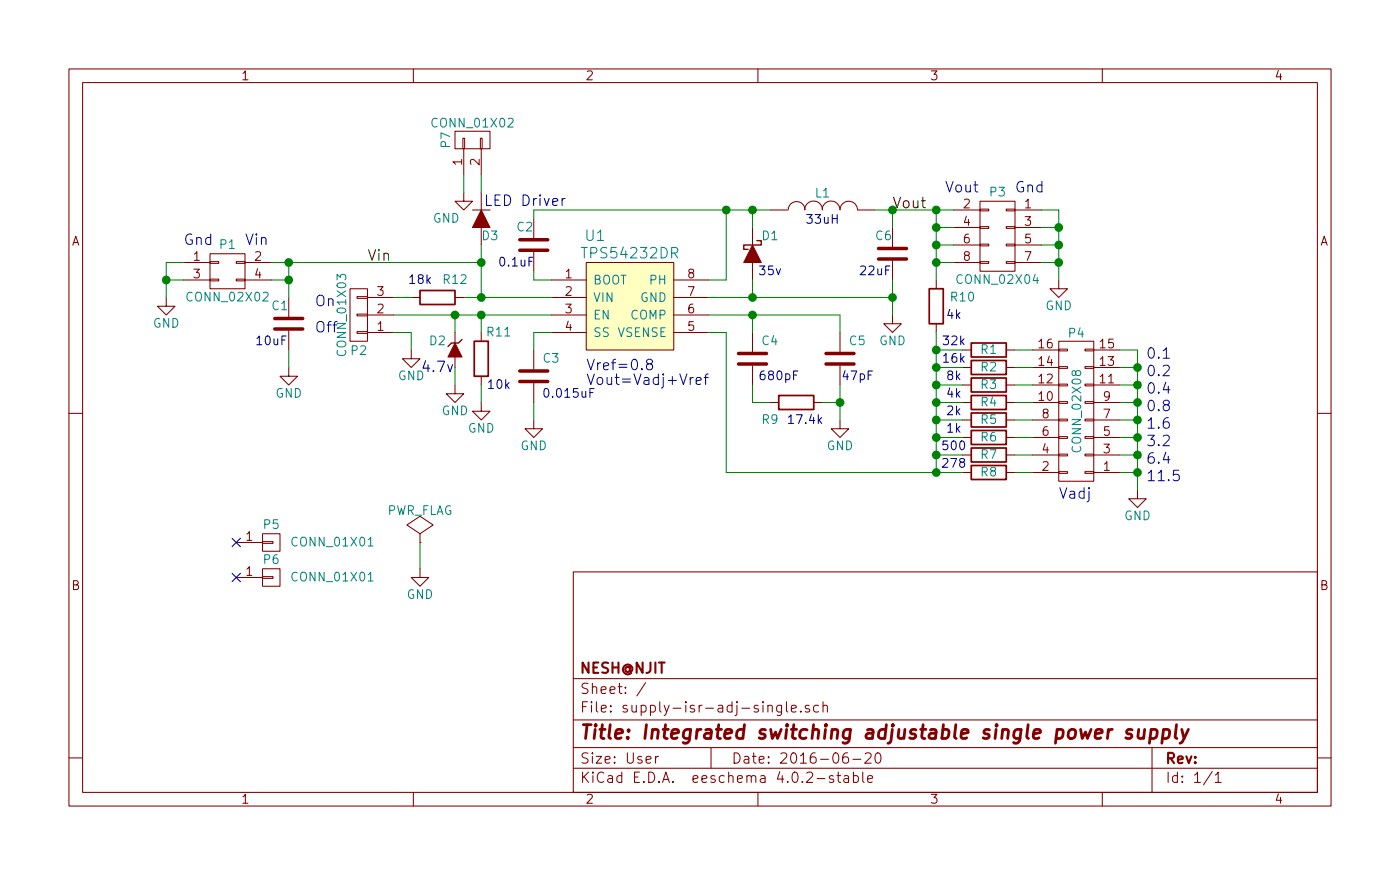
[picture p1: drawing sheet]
EESchema Schematic File Version 2
LIBS:power
LIBS:device
LIBS:transistors
LIBS:conn
LIBS:linear
LIBS:regul
LIBS:74xx
LIBS:cmos4000
LIBS:adc-dac
LIBS:memory
LIBS:xilinx
LIBS:microcontrollers
LIBS:dsp
LIBS:microchip
LIBS:analog_switches
LIBS:motorola
LIBS:texas
LIBS:intel
LIBS:audio
LIBS:interface
LIBS:digital-audio
LIBS:philips
LIBS:display
LIBS:cypress
LIBS:siliconi
LIBS:opto
LIBS:atmel
LIBS:contrib
LIBS:valves
LIBS:custom
LIBS:supply-isr-adj-single-cache
EELAYER 25 0
EELAYER END
$Descr User 8000 5000
encoding utf-8
Sheet 1 1
Title "Integrated switching adjustable single power supply"
Date "2016-06-20"
Rev ""
Comp "NESH@NJIT"
Comment1 ""
Comment2 ""
Comment3 ""
Comment4 ""
$EndDescr
$Comp
L TPS54232 U1
U 1 1
P 3150 1500
F 0 "U1" H 3400 1650 60  0000 C CNN
F 1 "TPS54232DR" H 3600 1550 60  0000 C CNN
F 2 "SMD_Packages:SOIC-8-N" H 3150 1500 60  0001 C CNN
F 3 "" H 3150 1500 60  0000 C CNN
	1    3150 1500
	1    0    0    -1  
$EndComp
$Comp
L D_Schottky D1
U 1 1
P 4300 1450
F 0 "D1" V 4200 1550 50  0000 C CNN
F 1 "DB2W40200L" H 4300 1350 50  0001 C CNN
F 2 "Diodes_SMD:SOD-123" H 4300 1450 50  0001 C CNN
F 3 "" H 4300 1450 50  0000 C CNN
F 4 "35v" V 4400 1550 50  0000 C CNN "D"
	1    4300 1450
	0    1    1    0   
$EndComp
$Comp
L INDUCTOR L1
U 1 1
P 4700 1200
F 0 "L1" V 4800 1200 50  0000 C CNN
F 1 "SRP1038A-330M" V 4800 1200 50  0001 C CNN
F 2 "custom:SRP1038A" H 4700 1200 50  0001 C CNN
F 3 "" H 4700 1200 50  0000 C CNN
F 4 "33uH" V 4650 1200 50  0000 C CNN "L"
	1    4700 1200
	0    -1   -1   0   
$EndComp
$Comp
L C C6
U 1 1
P 5100 1450
F 0 "C6" H 5000 1550 50  0000 L CNN
F 1 "GRM31CR61E226KE15L" H 5125 1350 50  0001 L CNN
F 2 "Capacitors_SMD:C_1206" H 5138 1300 50  0001 C CNN
F 3 "" H 5100 1450 50  0000 C CNN
F 4 "22uF" H 5000 1350 50  0000 C CNN "C"
	1    5100 1450
	1    0    0    -1  
$EndComp
$Comp
L R R10
U 1 1
P 5350 1750
F 0 "R10" H 5500 1800 50  0000 C CNN
F 1 "RC0603FR-074K02L" V 5350 1750 50  0001 C CNN
F 2 "Resistors_SMD:R_0603" V 5280 1750 50  0001 C CNN
F 3 "" H 5350 1750 50  0000 C CNN
F 4 "4k" H 5450 1700 50  0000 C CNN "R"
	1    5350 1750
	1    0    0    -1  
$EndComp
$Comp
L GND #PWR01
U 1 1
P 5100 1800
F 0 "#PWR01" H 5100 1550 50  0001 C CNN
F 1 "GND" H 5100 1650 50  0000 C CNN
F 2 "" H 5100 1800 50  0000 C CNN
F 3 "" H 5100 1800 50  0000 C CNN
	1    5100 1800
	1    0    0    -1  
$EndComp
$Comp
L C C4
U 1 1
P 4300 2050
F 0 "C4" H 4350 2150 50  0000 L CNN
F 1 "CL05B681KB5NNNC" H 4325 1950 50  0001 L CNN
F 2 "Capacitors_SMD:C_0402" H 4338 1900 50  0001 C CNN
F 3 "" H 4300 2050 50  0000 C CNN
F 4 "680pF" H 4450 1950 50  0000 C CNN "C"
	1    4300 2050
	1    0    0    -1  
$EndComp
$Comp
L C C5
U 1 1
P 4800 2050
F 0 "C5" H 4850 2150 50  0000 L CNN
F 1 "C0805C470KCRACTU" H 4825 1950 50  0001 L CNN
F 2 "Capacitors_SMD:C_0805" H 4838 1900 50  0001 C CNN
F 3 "" H 4800 2050 50  0000 C CNN
F 4 "47pF" H 4900 1950 50  0000 C CNN "C"
	1    4800 2050
	1    0    0    -1  
$EndComp
$Comp
L R R9
U 1 1
P 4550 2300
F 0 "R9" V 4650 2150 50  0000 C CNN
F 1 "RC0402FR-0717K4L" V 4550 2300 50  0001 C CNN
F 2 "Resistors_SMD:R_0402" V 4480 2300 50  0001 C CNN
F 3 "" H 4550 2300 50  0000 C CNN
F 4 "17.4k" V 4650 2350 50  0000 C CNN "R"
	1    4550 2300
	0    1    1    0   
$EndComp
$Comp
L GND #PWR02
U 1 1
P 4800 2400
F 0 "#PWR02" H 4800 2150 50  0001 C CNN
F 1 "GND" H 4800 2250 50  0000 C CNN
F 2 "" H 4800 2400 50  0000 C CNN
F 3 "" H 4800 2400 50  0000 C CNN
	1    4800 2400
	1    0    0    -1  
$EndComp
$Comp
L CONN_02X08 P4
U 1 1
P 6150 2350
F 0 "P4" H 6150 1900 50  0000 C CNN
F 1 "CONN_02X08" V 6150 2350 50  0000 C CNN
F 2 "Pin_Headers:Pin_Header_Straight_2x08" H 6150 1150 50  0001 C CNN
F 3 "" H 6150 1150 50  0000 C CNN
	1    6150 2350
	-1   0    0    1   
$EndComp
$Comp
L CONN_02X04 P3
U 1 1
P 5700 1350
F 0 "P3" H 5700 1600 50  0000 C CNN
F 1 "CONN_02X04" H 5700 1100 50  0000 C CNN
F 2 "Pin_Headers:Pin_Header_Straight_2x04" H 5700 150 50  0001 C CNN
F 3 "" H 5700 150 50  0000 C CNN
	1    5700 1350
	-1   0    0    -1  
$EndComp
$Comp
L GND #PWR03
U 1 1
P 6050 1600
F 0 "#PWR03" H 6050 1350 50  0001 C CNN
F 1 "GND" H 6050 1450 50  0000 C CNN
F 2 "" H 6050 1600 50  0000 C CNN
F 3 "" H 6050 1600 50  0000 C CNN
	1    6050 1600
	1    0    0    -1  
$EndComp
$Comp
L GND #PWR04
U 1 1
P 6500 2800
F 0 "#PWR04" H 6500 2550 50  0001 C CNN
F 1 "GND" H 6500 2650 50  0000 C CNN
F 2 "" H 6500 2800 50  0000 C CNN
F 3 "" H 6500 2800 50  0000 C CNN
	1    6500 2800
	1    0    0    -1  
$EndComp
$Comp
L C C2
U 1 1
P 3050 1400
F 0 "C2" H 2950 1500 50  0000 L CNN
F 1 "GRM188R71E104KA01D" H 3075 1300 50  0001 L CNN
F 2 "Capacitors_SMD:C_0603" H 3088 1250 50  0001 C CNN
F 3 "" H 3050 1400 50  0000 C CNN
F 4 "0.1uF" H 2950 1300 50  0000 C CNN "C"
	1    3050 1400
	1    0    0    -1  
$EndComp
$Comp
L R R3
U 1 1
P 5650 2200
F 0 "R3" V 5650 2200 50  0000 C CNN
F 1 "RC0805FR-078K06L" V 5650 2200 50  0001 C CNN
F 2 "Resistors_SMD:R_0805" V 5580 2200 50  0001 C CNN
F 3 "" H 5650 2200 50  0000 C CNN
F 4 "8k" V 5600 2000 50  0000 C CNN "R"
	1    5650 2200
	0    1    1    0   
$EndComp
$Comp
L R R2
U 1 1
P 5650 2100
F 0 "R2" V 5650 2100 50  0000 C CNN
F 1 "RC0402FR-0716K2L" V 5650 2100 50  0001 C CNN
F 2 "Resistors_SMD:R_0402" V 5580 2100 50  0001 C CNN
F 3 "" H 5650 2100 50  0000 C CNN
F 4 "16k" V 5600 1900 50  0000 C CNN "R"
	1    5650 2100
	0    1    1    0   
$EndComp
$Comp
L R R1
U 1 1
P 5650 2000
F 0 "R1" V 5650 2000 50  0000 C CNN
F 1 "RC0402FR-0731K6L" V 5650 2000 50  0001 C CNN
F 2 "Resistors_SMD:R_0402" V 5580 2000 50  0001 C CNN
F 3 "" H 5650 2000 50  0000 C CNN
F 4 "32k" V 5600 1800 50  0000 C CNN "R"
	1    5650 2000
	0    1    1    0   
$EndComp
$Comp
L R R4
U 1 1
P 5650 2300
F 0 "R4" V 5650 2300 50  0000 C CNN
F 1 "RC0603FR-074K02L" V 5650 2300 50  0001 C CNN
F 2 "Resistors_SMD:R_0603" V 5580 2300 50  0001 C CNN
F 3 "" H 5650 2300 50  0000 C CNN
F 4 "4k" V 5600 2100 50  0000 C CNN "R"
	1    5650 2300
	0    1    1    0   
$EndComp
$Comp
L R R5
U 1 1
P 5650 2400
F 0 "R5" V 5650 2400 50  0000 C CNN
F 1 "RC0805FR-072KL" V 5650 2400 50  0001 C CNN
F 2 "Resistors_SMD:R_0805" V 5580 2400 50  0001 C CNN
F 3 "" H 5650 2400 50  0000 C CNN
F 4 "2k" V 5600 2200 50  0000 C CNN "R"
	1    5650 2400
	0    1    1    0   
$EndComp
$Comp
L R R6
U 1 1
P 5650 2500
F 0 "R6" V 5650 2500 50  0000 C CNN
F 1 "RC0402JR-071KL" V 5650 2500 50  0001 C CNN
F 2 "Resistors_SMD:R_0402" V 5580 2500 50  0001 C CNN
F 3 "" H 5650 2500 50  0000 C CNN
F 4 "1k" V 5600 2300 50  0000 C CNN "R"
	1    5650 2500
	0    1    1    0   
$EndComp
$Comp
L R R7
U 1 1
P 5650 2600
F 0 "R7" V 5650 2600 50  0000 C CNN
F 1 "ERJ-2RKF4990X" V 5650 2600 50  0001 C CNN
F 2 "Resistors_SMD:R_0402" V 5580 2600 50  0001 C CNN
F 3 "" H 5650 2600 50  0000 C CNN
F 4 "500" V 5600 2400 50  0000 C CNN "R"
	1    5650 2600
	0    1    1    0   
$EndComp
$Comp
L R R8
U 1 1
P 5650 2700
F 0 "R8" V 5650 2700 50  0000 C CNN
F 1 "RC0402FR-07280RL" V 5650 2700 50  0001 C CNN
F 2 "Resistors_SMD:R_0402" V 5580 2700 50  0001 C CNN
F 3 "" H 5650 2700 50  0000 C CNN
F 4 "278" V 5600 2500 50  0000 C CNN "R"
	1    5650 2700
	0    1    1    0   
$EndComp
$Comp
L C C3
U 1 1
P 3050 2150
F 0 "C3" H 3100 2250 50  0000 L CNN
F 1 "GRM155R71H153KA12J" H 3075 2050 50  0001 L CNN
F 2 "Capacitors_SMD:C_0402" H 3088 2000 50  0001 C CNN
F 3 "" H 3050 2150 50  0000 C CNN
F 4 "0.015uF" H 3250 2050 50  0000 C CNN "C"
	1    3050 2150
	1    0    0    -1  
$EndComp
$Comp
L GND #PWR05
U 1 1
P 3050 2400
F 0 "#PWR05" H 3050 2150 50  0001 C CNN
F 1 "GND" H 3050 2250 50  0000 C CNN
F 2 "" H 3050 2400 50  0000 C CNN
F 3 "" H 3050 2400 50  0000 C CNN
	1    3050 2400
	1    0    0    -1  
$EndComp
$Comp
L CONN_01X03 P2
U 1 1
P 2050 1800
F 0 "P2" H 2050 2000 50  0000 C CNN
F 1 "CONN_01X03" V 2150 1800 50  0000 C CNN
F 2 "Pin_Headers:Pin_Header_Straight_1x03" H 2050 1800 50  0001 C CNN
F 3 "" H 2050 1800 50  0000 C CNN
	1    2050 1800
	-1   0    0    1   
$EndComp
$Comp
L GND #PWR06
U 1 1
P 2350 2000
F 0 "#PWR06" H 2350 1750 50  0001 C CNN
F 1 "GND" H 2350 1850 50  0000 C CNN
F 2 "" H 2350 2000 50  0000 C CNN
F 3 "" H 2350 2000 50  0000 C CNN
	1    2350 2000
	1    0    0    -1  
$EndComp
$Comp
L C C1
U 1 1
P 1650 1850
F 0 "C1" H 1550 1950 50  0000 L CNN
F 1 "GRM319R6YA106KA12D" H 1675 1750 50  0001 L CNN
F 2 "Capacitors_SMD:C_1206" H 1688 1700 50  0001 C CNN
F 3 "" H 1650 1850 50  0000 C CNN
F 4 "10uF" H 1550 1750 50  0000 C CNN "C"
	1    1650 1850
	1    0    0    -1  
$EndComp
$Comp
L CONN_02X02 P1
U 1 1
P 1300 1550
F 0 "P1" H 1300 1700 50  0000 C CNN
F 1 "CONN_02X02" H 1300 1400 50  0000 C CNN
F 2 "Pin_Headers:Pin_Header_Straight_2x02" H 1300 350 50  0001 C CNN
F 3 "" H 1300 350 50  0000 C CNN
	1    1300 1550
	1    0    0    -1  
$EndComp
$Comp
L GND #PWR07
U 1 1
P 950 1700
F 0 "#PWR07" H 950 1450 50  0001 C CNN
F 1 "GND" H 950 1550 50  0000 C CNN
F 2 "" H 950 1700 50  0000 C CNN
F 3 "" H 950 1700 50  0000 C CNN
	1    950  1700
	1    0    0    -1  
$EndComp
$Comp
L GND #PWR08
U 1 1
P 1650 2100
F 0 "#PWR08" H 1650 1850 50  0001 C CNN
F 1 "GND" H 1650 1950 50  0000 C CNN
F 2 "" H 1650 2100 50  0000 C CNN
F 3 "" H 1650 2100 50  0000 C CNN
	1    1650 2100
	1    0    0    -1  
$EndComp
$Comp
L R R11
U 1 1
P 2750 2050
F 0 "R11" H 2850 2200 50  0000 C CNN
F 1 "RC0402JR-0710KL" V 2750 2050 50  0001 C CNN
F 2 "Resistors_SMD:R_0402" V 2680 2050 50  0001 C CNN
F 3 "" H 2750 2050 50  0000 C CNN
F 4 "10k" H 2850 1900 50  0000 C CNN "R"
	1    2750 2050
	1    0    0    -1  
$EndComp
$Comp
L GND #PWR09
U 1 1
P 2750 2300
F 0 "#PWR09" H 2750 2050 50  0001 C CNN
F 1 "GND" H 2750 2150 50  0000 C CNN
F 2 "" H 2750 2300 50  0000 C CNN
F 3 "" H 2750 2300 50  0000 C CNN
	1    2750 2300
	1    0    0    -1  
$EndComp
Text Label 2100 1500 0    60   ~ 0
Vin
Text Notes 1400 1400 0    60   ~ 0
Vin
Text Notes 1050 1400 0    60   ~ 0
Gnd
Text Notes 1800 1750 0    60   ~ 0
On
Text Notes 1800 1900 0    60   ~ 0
Off
Text Label 5100 1200 0    60   ~ 0
Vout
Text Notes 5400 1100 0    60   ~ 0
Vout
Text Notes 5800 1100 0    60   ~ 0
Gnd
Text Notes 6550 2050 0    60   ~ 0
0.1
Text Notes 6550 2150 0    60   ~ 0
0.2
Text Notes 6550 2250 0    60   ~ 0
0.4\n
Text Notes 6550 2350 0    60   ~ 0
0.8
Text Notes 6550 2450 0    60   ~ 0
1.6
Text Notes 6550 2550 0    60   ~ 0
3.2
Text Notes 6550 2650 0    60   ~ 0
6.4
Text Notes 6550 2750 0    60   ~ 0
11.5
Text Notes 6050 2850 0    60   ~ 0
Vadj
Text Notes 3350 2200 0    60   ~ 0
Vref=0.8\nVout=Vadj+Vref
$Comp
L CONN_01X01 P5
U 1 1
P 1550 3100
F 0 "P5" H 1550 3200 50  0000 C CNN
F 1 "CONN_01X01" H 1900 3100 50  0000 C CNN
F 2 "Connect:1pin" H 1550 3100 50  0001 C CNN
F 3 "" H 1550 3100 50  0000 C CNN
	1    1550 3100
	1    0    0    -1  
$EndComp
$Comp
L CONN_01X01 P6
U 1 1
P 1550 3300
F 0 "P6" H 1550 3400 50  0000 C CNN
F 1 "CONN_01X01" H 1900 3300 50  0000 C CNN
F 2 "Connect:1pin" H 1550 3300 50  0001 C CNN
F 3 "" H 1550 3300 50  0000 C CNN
	1    1550 3300
	1    0    0    -1  
$EndComp
NoConn ~ 1350 3100
NoConn ~ 1350 3300
$Comp
L PWR_FLAG #FLG010
U 1 1
P 2400 3100
F 0 "#FLG010" H 2400 3195 50  0001 C CNN
F 1 "PWR_FLAG" H 2400 3280 50  0000 C CNN
F 2 "" H 2400 3100 50  0000 C CNN
F 3 "" H 2400 3100 50  0000 C CNN
	1    2400 3100
	1    0    0    -1  
$EndComp
$Comp
L GND #PWR011
U 1 1
P 2400 3250
F 0 "#PWR011" H 2400 3000 50  0001 C CNN
F 1 "GND" H 2400 3100 50  0000 C CNN
F 2 "" H 2400 3250 50  0000 C CNN
F 3 "" H 2400 3250 50  0000 C CNN
	1    2400 3250
	1    0    0    -1  
$EndComp
Wire Wire Line
	5350 2400 5500 2400
Wire Wire Line
	5900 2500 5800 2500
Connection ~ 6500 2500
Connection ~ 6500 2600
Wire Wire Line
	5900 2600 5800 2600
Wire Wire Line
	6500 2000 6500 2800
Wire Wire Line
	5900 2700 5800 2700
Wire Wire Line
	5350 2000 5500 2000
Wire Wire Line
	5350 2100 5500 2100
Wire Wire Line
	5350 2200 5500 2200
Wire Wire Line
	5350 2300 5500 2300
Wire Wire Line
	5350 2600 5500 2600
Connection ~ 5100 1200
Connection ~ 4800 2300
Wire Wire Line
	4800 2200 4800 2400
Wire Wire Line
	4700 2300 4800 2300
Wire Wire Line
	4300 2300 4400 2300
Wire Wire Line
	4300 2200 4300 2300
Connection ~ 4300 1800
Wire Wire Line
	4300 1900 4300 1800
Wire Wire Line
	4800 1800 4800 1900
Wire Wire Line
	4050 1900 4150 1900
Connection ~ 5100 1700
Wire Wire Line
	5100 1300 5100 1200
Connection ~ 4300 1700
Wire Wire Line
	5100 1600 5100 1800
Connection ~ 4300 1200
Wire Wire Line
	4300 1200 4300 1300
Wire Wire Line
	4150 1600 4150 1200
Wire Wire Line
	4050 1600 4150 1600
Connection ~ 6500 2400
Wire Wire Line
	5800 2300 5900 2300
Connection ~ 6500 2300
Wire Wire Line
	5800 2200 5900 2200
Connection ~ 6500 2200
Wire Wire Line
	5800 2100 5900 2100
Connection ~ 6500 2100
Wire Wire Line
	4150 1900 4150 2700
Wire Wire Line
	5900 2000 5800 2000
Wire Wire Line
	5450 1300 5350 1300
Wire Wire Line
	5350 1200 5350 1600
Connection ~ 5350 1200
Wire Wire Line
	5350 1400 5450 1400
Connection ~ 5350 1300
Wire Wire Line
	5350 1500 5450 1500
Connection ~ 5350 1400
Wire Wire Line
	6050 1200 6050 1600
Wire Wire Line
	6050 1200 5950 1200
Wire Wire Line
	5950 1300 6050 1300
Connection ~ 6050 1300
Wire Wire Line
	5950 1400 6050 1400
Connection ~ 6050 1400
Wire Wire Line
	5950 1500 6050 1500
Connection ~ 6050 1500
Connection ~ 5350 2000
Connection ~ 5350 2100
Connection ~ 5350 2200
Connection ~ 5350 2300
Connection ~ 5350 2400
Connection ~ 5350 2500
Connection ~ 5350 2600
Connection ~ 5350 2700
Wire Wire Line
	5800 2400 5900 2400
Connection ~ 6500 2700
Wire Wire Line
	3150 1600 3050 1600
Wire Wire Line
	3050 1600 3050 1550
Wire Wire Line
	3050 1250 3050 1200
Connection ~ 4150 1200
Wire Wire Line
	3150 1900 3050 1900
Wire Wire Line
	3050 1900 3050 2000
Wire Wire Line
	3050 2400 3050 2300
Wire Wire Line
	2250 1900 2350 1900
Wire Wire Line
	2350 1900 2350 2000
Wire Wire Line
	1550 1600 1650 1600
Wire Wire Line
	1650 1500 1650 1700
Connection ~ 1650 1500
Wire Wire Line
	950  1500 950  1700
Wire Wire Line
	950  1500 1050 1500
Wire Wire Line
	1050 1600 950  1600
Connection ~ 950  1600
Wire Wire Line
	1650 2100 1650 2000
Connection ~ 1650 1600
Wire Wire Line
	2250 1800 3150 1800
Wire Wire Line
	5350 1900 5350 2700
Wire Wire Line
	5000 1200 5450 1200
Connection ~ 5350 1500
Wire Wire Line
	4300 1600 4300 1700
Wire Wire Line
	4050 1800 4800 1800
Wire Wire Line
	4050 1700 5100 1700
Wire Wire Line
	3050 1200 4400 1200
Wire Wire Line
	2750 2200 2750 2300
Wire Wire Line
	2750 1900 2750 1800
Connection ~ 2750 1800
Wire Wire Line
	2400 3100 2400 3250
Wire Wire Line
	5350 2500 5500 2500
Wire Wire Line
	4150 2700 5500 2700
Wire Wire Line
	6400 2000 6500 2000
Wire Wire Line
	6400 2100 6500 2100
Wire Wire Line
	6400 2200 6500 2200
Wire Wire Line
	6400 2300 6500 2300
Wire Wire Line
	6400 2400 6500 2400
Wire Wire Line
	6400 2500 6500 2500
Wire Wire Line
	6400 2600 6500 2600
Wire Wire Line
	6400 2700 6500 2700
Wire Wire Line
	2650 1700 3150 1700
Wire Wire Line
	2600 1900 2600 1800
Connection ~ 2600 1800
$Comp
L ZENERsmall D2
U 1 1
P 2600 2000
F 0 "D2" V 2550 1900 50  0000 C CNN
F 1 "DZ2J047M0L" H 2600 1900 50  0001 C CNN
F 2 "Diodes_SMD:SOD-323" H 2600 2000 50  0001 C CNN
F 3 "" H 2600 2000 50  0000 C CNN
F 4 "4.7v" V 2700 1900 60  0000 C CNN "D"
	1    2600 2000
	0    1    1    0   
$EndComp
$Comp
L GND #PWR012
U 1 1
P 2600 2200
F 0 "#PWR012" H 2600 1950 50  0001 C CNN
F 1 "GND" H 2600 2050 50  0000 C CNN
F 2 "" H 2600 2200 50  0000 C CNN
F 3 "" H 2600 2200 50  0000 C CNN
	1    2600 2200
	1    0    0    -1  
$EndComp
Wire Wire Line
	2600 2200 2600 2100
$Comp
L R R12
U 1 1
P 2500 1700
F 0 "R12" V 2400 1800 50  0000 C CNN
F 1 "RC0603FR-0717K8L" V 2500 1700 50  0001 C CNN
F 2 "Resistors_SMD:R_0603" V 2430 1700 50  0001 C CNN
F 3 "" H 2500 1700 50  0000 C CNN
F 4 "18k" V 2400 1600 50  0000 C CNN "R"
	1    2500 1700
	0    1    1    0   
$EndComp
Wire Wire Line
	1550 1500 2750 1500
Connection ~ 2750 1700
Wire Wire Line
	2350 1700 2250 1700
Wire Wire Line
	2750 1400 2750 1700
$Comp
L D D3
U 1 1
P 2750 1250
F 0 "D3" V 2850 1300 50  0000 C CNN
F 1 "NSI45015WT1G" H 2750 1150 50  0001 C CNN
F 2 "Diodes_SMD:SOD-123" H 2750 1250 50  0001 C CNN
F 3 "" H 2750 1250 50  0000 C CNN
F 4 "LED Driver" V 2650 1500 60  0000 C CNN "D"
	1    2750 1250
	0    1    1    0   
$EndComp
Connection ~ 2750 1500
$Comp
L CONN_01X02 P7
U 1 1
P 2700 800
F 0 "P7" H 2700 950 50  0000 C CNN
F 1 "CONN_01X02" V 2800 800 50  0000 C CNN
F 2 "Pin_Headers:Pin_Header_Straight_1x02" H 2700 800 50  0001 C CNN
F 3 "" H 2700 800 50  0000 C CNN
	1    2700 800 
	0    -1   -1   0   
$EndComp
Wire Wire Line
	2750 1100 2750 1000
$Comp
L GND #PWR013
U 1 1
P 2650 1100
F 0 "#PWR013" H 2650 850 50  0001 C CNN
F 1 "GND" H 2550 950 50  0000 C CNN
F 2 "" H 2650 1100 50  0000 C CNN
F 3 "" H 2650 1100 50  0000 C CNN
	1    2650 1100
	1    0    0    -1  
$EndComp
Wire Wire Line
	2650 1000 2650 1100
$EndSCHEMATC
